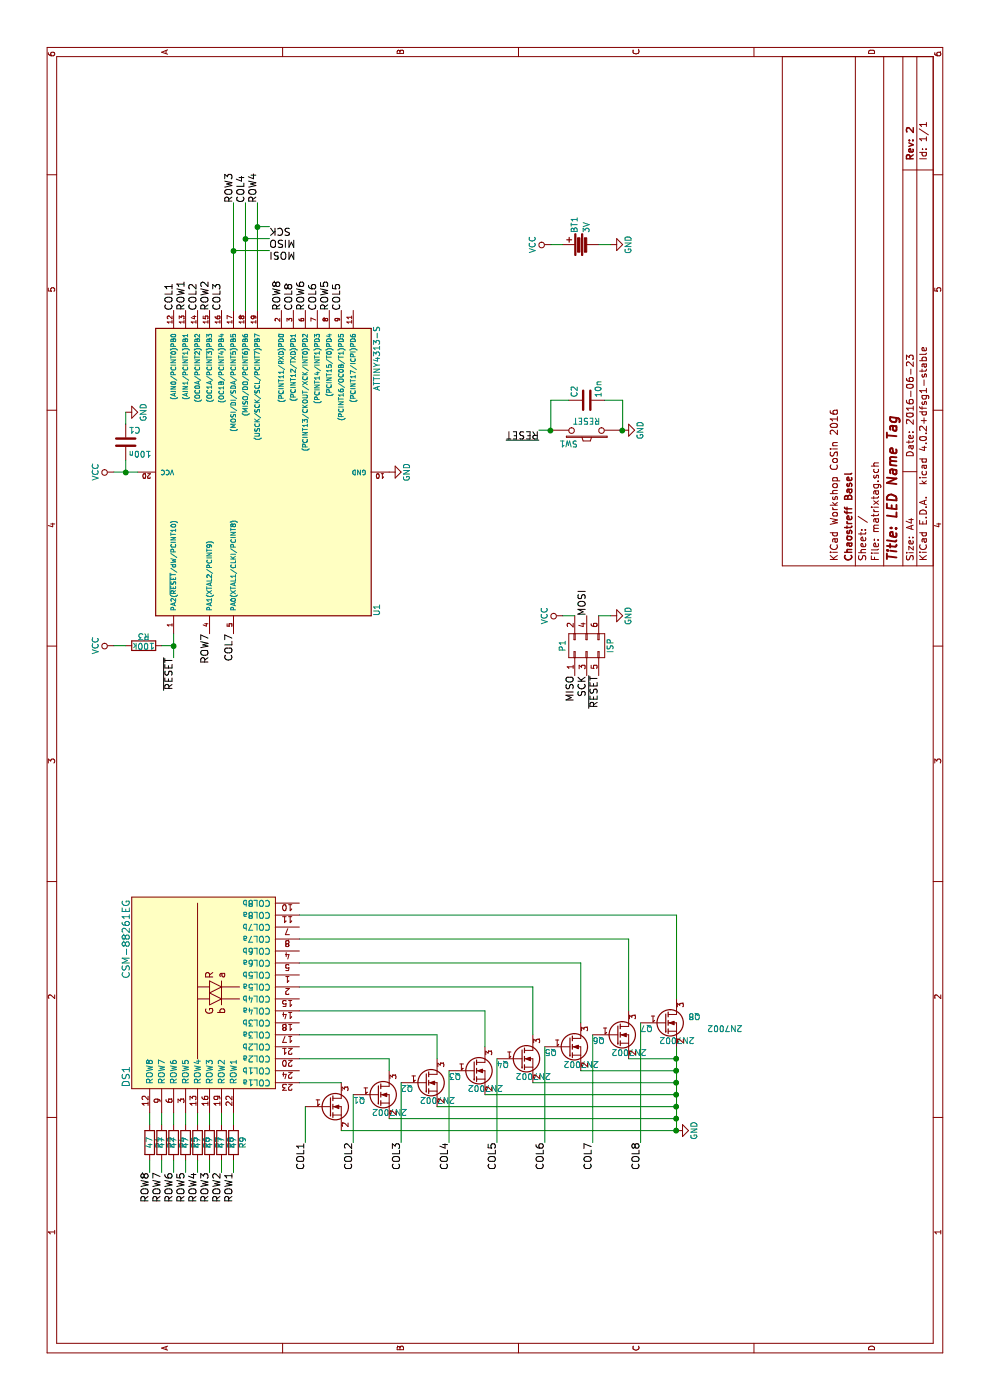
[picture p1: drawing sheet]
EESchema Schematic File Version 2
LIBS:power
LIBS:device
LIBS:transistors
LIBS:conn
LIBS:linear
LIBS:regul
LIBS:74xx
LIBS:cmos4000
LIBS:adc-dac
LIBS:memory
LIBS:xilinx
LIBS:microcontrollers
LIBS:dsp
LIBS:microchip
LIBS:analog_switches
LIBS:motorola
LIBS:texas
LIBS:intel
LIBS:audio
LIBS:interface
LIBS:digital-audio
LIBS:philips
LIBS:display
LIBS:cypress
LIBS:siliconi
LIBS:opto
LIBS:atmel
LIBS:contrib
LIBS:valves
LIBS:nametag
LIBS:matrixtag-cache
EELAYER 25 0
EELAYER END
$Descr A4 11693 8268
encoding utf-8
Sheet 1 1
Title "LED Name Tag"
Date "2016-06-23"
Rev "2"
Comp "Chaostreff Basel"
Comment1 "KiCad Workshop CoSin 2016"
Comment2 ""
Comment3 ""
Comment4 ""
$EndDescr
$Comp
L Q_NMOS_GSD Q1
U 1 1
P 2450 2750
F 0 "Q1" H 2750 2800 50  0000 R CNN
F 1 "2N7002" H 3100 2700 50  0000 R CNN
F 2 "TO_SOT_Packages_SMD:SOT-23_Handsoldering" H 2650 2850 50  0001 C CNN
F 3 "" H 2450 2750 50  0000 C CNN
	1    2450 2750
	0    1    1    0   
$EndComp
$Comp
L Battery BT1
U 1 1
P 9650 4850
F 0 "BT1" H 9750 4900 50  0000 L CNN
F 1 "3V" H 9750 4800 50  0000 L CNN
F 2 "nametag:CR2032" V 9650 4890 50  0001 C CNN
F 3 "" V 9650 4890 50  0000 C CNN
	1    9650 4850
	1    0    0    -1  
$EndComp
$Comp
L ATTINY4313-S U1
U 1 1
P 7750 2250
F 0 "U1" H 6600 1350 50  0000 C CNN
F 1 "ATTINY4313-S" H 8700 1350 50  0000 C CNN
F 2 "Housings_SOIC:SOIC-20_7.5x12.8mm_Pitch1.27mm" H 7750 2250 50  0001 C CIN
F 3 "" H 7750 2250 50  0000 C CNN
	1    7750 2250
	1    0    0    -1  
$EndComp
$Comp
L C C1
U 1 1
P 8000 1050
F 0 "C1" H 8025 1150 50  0000 L CNN
F 1 "100n" H 8025 950 50  0000 L CNN
F 2 "Capacitors_SMD:C_0805_HandSoldering" H 8038 900 50  0001 C CNN
F 3 "" H 8000 1050 50  0000 C CNN
	1    8000 1050
	0    1    1    0   
$EndComp
$Comp
L R R1
U 1 1
P 2150 1250
F 0 "R1" V 2230 1250 50  0000 C CNN
F 1 "47" V 2150 1250 50  0000 C CNN
F 2 "Resistors_SMD:R_0805_HandSoldering" V 2080 1250 50  0001 C CNN
F 3 "" H 2150 1250 50  0000 C CNN
	1    2150 1250
	0    1    1    0   
$EndComp
$Comp
L VCC #PWR01
U 1 1
P 7750 950
F 0 "#PWR01" H 7750 800 50  0001 C CNN
F 1 "VCC" H 7750 1100 50  0000 C CNN
F 2 "" H 7750 950 50  0000 C CNN
F 3 "" H 7750 950 50  0000 C CNN
	1    7750 950 
	1    0    0    -1  
$EndComp
$Comp
L GND #PWR02
U 1 1
P 7750 3250
F 0 "#PWR02" H 7750 3000 50  0001 C CNN
F 1 "GND" H 7750 3100 50  0000 C CNN
F 2 "" H 7750 3250 50  0000 C CNN
F 3 "" H 7750 3250 50  0000 C CNN
	1    7750 3250
	1    0    0    -1  
$EndComp
$Comp
L GND #PWR03
U 1 1
P 8250 1050
F 0 "#PWR03" H 8250 800 50  0001 C CNN
F 1 "GND" H 8250 900 50  0000 C CNN
F 2 "" H 8250 1050 50  0000 C CNN
F 3 "" H 8250 1050 50  0000 C CNN
	1    8250 1050
	1    0    0    -1  
$EndComp
$Comp
L VCC #PWR04
U 1 1
P 9650 4600
F 0 "#PWR04" H 9650 4450 50  0001 C CNN
F 1 "VCC" H 9650 4750 50  0000 C CNN
F 2 "" H 9650 4600 50  0000 C CNN
F 3 "" H 9650 4600 50  0000 C CNN
	1    9650 4600
	1    0    0    -1  
$EndComp
$Comp
L GND #PWR05
U 1 1
P 9650 5100
F 0 "#PWR05" H 9650 4850 50  0001 C CNN
F 1 "GND" H 9650 4950 50  0000 C CNN
F 2 "" H 9650 5100 50  0000 C CNN
F 3 "" H 9650 5100 50  0000 C CNN
	1    9650 5100
	1    0    0    -1  
$EndComp
Wire Wire Line
	9650 5100 9650 5000
Wire Wire Line
	9650 4700 9650 4600
Wire Wire Line
	8250 1050 8150 1050
Connection ~ 7750 1050
Wire Wire Line
	7750 950  7750 1150
Wire Wire Line
	7850 1050 7750 1050
$Comp
L CONN_02X03 P1
U 1 1
P 6300 4900
F 0 "P1" H 6300 5100 50  0000 C CNN
F 1 "ISP" H 6300 4700 50  0000 C CNN
F 2 "Pin_Headers:Pin_Header_Straight_2x03" H 6300 3700 50  0001 C CNN
F 3 "" H 6300 3700 50  0000 C CNN
	1    6300 4900
	1    0    0    -1  
$EndComp
Text Label 6550 4900 0    60   ~ 0
MOSI
Text Label 6050 4800 2    60   ~ 0
MISO
Text Label 6050 4900 2    60   ~ 0
SCK
Text Label 6050 5000 2    60   ~ 0
~RESET
Text Label 6200 1450 2    60   ~ 0
~RESET
$Comp
L R R3
U 1 1
P 6300 1200
F 0 "R3" V 6380 1200 50  0000 C CNN
F 1 "100k" V 6300 1200 50  0000 C CNN
F 2 "Resistors_SMD:R_0805_HandSoldering" V 6230 1200 50  0001 C CNN
F 3 "" H 6300 1200 50  0000 C CNN
	1    6300 1200
	1    0    0    -1  
$EndComp
Wire Wire Line
	6200 1450 6400 1450
Wire Wire Line
	6300 1350 6300 1450
Connection ~ 6300 1450
$Comp
L VCC #PWR06
U 1 1
P 6300 950
F 0 "#PWR06" H 6300 800 50  0001 C CNN
F 1 "VCC" H 6300 1100 50  0000 C CNN
F 2 "" H 6300 950 50  0000 C CNN
F 3 "" H 6300 950 50  0000 C CNN
	1    6300 950 
	1    0    0    -1  
$EndComp
Wire Wire Line
	6300 950  6300 1050
$Comp
L GND #PWR07
U 1 1
P 6550 5100
F 0 "#PWR07" H 6550 4850 50  0001 C CNN
F 1 "GND" H 6550 4950 50  0000 C CNN
F 2 "" H 6550 5100 50  0000 C CNN
F 3 "" H 6550 5100 50  0000 C CNN
	1    6550 5100
	1    0    0    -1  
$EndComp
Wire Wire Line
	6550 5100 6550 5000
Text Label 1900 1950 2    60   ~ 0
ROW1
Text Label 1900 1850 2    60   ~ 0
ROW2
Text Label 1900 1750 2    60   ~ 0
ROW3
Text Label 1900 1650 2    60   ~ 0
ROW4
Text Label 1900 1550 2    60   ~ 0
ROW5
Text Label 1900 1450 2    60   ~ 0
ROW6
Text Label 1900 1350 2    60   ~ 0
ROW7
Text Label 1900 1250 2    60   ~ 0
ROW8
Text Label 2150 2550 2    60   ~ 0
COL1
Text Label 2150 2950 2    60   ~ 0
COL2
Text Label 2150 3350 2    60   ~ 0
COL3
Text Label 2150 3750 2    60   ~ 0
COL4
Text Label 2150 4150 2    60   ~ 0
COL5
Text Label 2150 4550 2    60   ~ 0
COL6
Text Label 2150 4950 2    60   ~ 0
COL7
Text Label 2150 5350 2    60   ~ 0
COL8
$Comp
L Q_NMOS_GSD Q2
U 1 1
P 2550 3150
F 0 "Q2" H 2850 3200 50  0000 R CNN
F 1 "2N7002" H 3200 3100 50  0000 R CNN
F 2 "TO_SOT_Packages_SMD:SOT-23_Handsoldering" H 2750 3250 50  0001 C CNN
F 3 "" H 2550 3150 50  0000 C CNN
	1    2550 3150
	0    1    1    0   
$EndComp
$Comp
L Q_NMOS_GSD Q3
U 1 1
P 2650 3550
F 0 "Q3" H 2950 3600 50  0000 R CNN
F 1 "2N7002" H 3300 3500 50  0000 R CNN
F 2 "TO_SOT_Packages_SMD:SOT-23_Handsoldering" H 2850 3650 50  0001 C CNN
F 3 "" H 2650 3550 50  0000 C CNN
	1    2650 3550
	0    1    1    0   
$EndComp
$Comp
L Q_NMOS_GSD Q4
U 1 1
P 2750 3950
F 0 "Q4" H 3050 4000 50  0000 R CNN
F 1 "2N7002" H 3400 3900 50  0000 R CNN
F 2 "TO_SOT_Packages_SMD:SOT-23_Handsoldering" H 2950 4050 50  0001 C CNN
F 3 "" H 2750 3950 50  0000 C CNN
	1    2750 3950
	0    1    1    0   
$EndComp
Wire Wire Line
	2400 1250 2300 1250
Wire Wire Line
	2000 1250 1900 1250
$Comp
L R R2
U 1 1
P 2150 1350
F 0 "R2" V 2230 1350 50  0000 C CNN
F 1 "47" V 2150 1350 50  0000 C CNN
F 2 "Resistors_SMD:R_0805_HandSoldering" V 2080 1350 50  0001 C CNN
F 3 "" H 2150 1350 50  0000 C CNN
	1    2150 1350
	0    1    1    0   
$EndComp
Wire Wire Line
	2400 1350 2300 1350
Wire Wire Line
	2000 1350 1900 1350
$Comp
L R R4
U 1 1
P 2150 1450
F 0 "R4" V 2230 1450 50  0000 C CNN
F 1 "47" V 2150 1450 50  0000 C CNN
F 2 "Resistors_SMD:R_0805_HandSoldering" V 2080 1450 50  0001 C CNN
F 3 "" H 2150 1450 50  0000 C CNN
	1    2150 1450
	0    1    1    0   
$EndComp
Wire Wire Line
	2400 1450 2300 1450
Wire Wire Line
	2000 1450 1900 1450
$Comp
L R R5
U 1 1
P 2150 1550
F 0 "R5" V 2230 1550 50  0000 C CNN
F 1 "47" V 2150 1550 50  0000 C CNN
F 2 "Resistors_SMD:R_0805_HandSoldering" V 2080 1550 50  0001 C CNN
F 3 "" H 2150 1550 50  0000 C CNN
	1    2150 1550
	0    1    1    0   
$EndComp
Wire Wire Line
	2400 1550 2300 1550
Wire Wire Line
	2000 1550 1900 1550
$Comp
L R R6
U 1 1
P 2150 1650
F 0 "R6" V 2230 1650 50  0000 C CNN
F 1 "47" V 2150 1650 50  0000 C CNN
F 2 "Resistors_SMD:R_0805_HandSoldering" V 2080 1650 50  0001 C CNN
F 3 "" H 2150 1650 50  0000 C CNN
	1    2150 1650
	0    1    1    0   
$EndComp
Wire Wire Line
	2400 1650 2300 1650
Wire Wire Line
	2000 1650 1900 1650
$Comp
L R R7
U 1 1
P 2150 1750
F 0 "R7" V 2230 1750 50  0000 C CNN
F 1 "47" V 2150 1750 50  0000 C CNN
F 2 "Resistors_SMD:R_0805_HandSoldering" V 2080 1750 50  0001 C CNN
F 3 "" H 2150 1750 50  0000 C CNN
	1    2150 1750
	0    1    1    0   
$EndComp
Wire Wire Line
	2400 1750 2300 1750
Wire Wire Line
	2000 1750 1900 1750
$Comp
L R R8
U 1 1
P 2150 1850
F 0 "R8" V 2230 1850 50  0000 C CNN
F 1 "47" V 2150 1850 50  0000 C CNN
F 2 "Resistors_SMD:R_0805_HandSoldering" V 2080 1850 50  0001 C CNN
F 3 "" H 2150 1850 50  0000 C CNN
	1    2150 1850
	0    1    1    0   
$EndComp
Wire Wire Line
	2400 1850 2300 1850
Wire Wire Line
	2000 1850 1900 1850
$Comp
L R R9
U 1 1
P 2150 1950
F 0 "R9" V 2230 1950 50  0000 C CNN
F 1 "47" V 2150 1950 50  0000 C CNN
F 2 "Resistors_SMD:R_0805_HandSoldering" V 2080 1950 50  0001 C CNN
F 3 "" H 2150 1950 50  0000 C CNN
	1    2150 1950
	0    1    1    0   
$EndComp
Wire Wire Line
	2400 1950 2300 1950
Wire Wire Line
	2000 1950 1900 1950
$Comp
L Q_NMOS_GSD Q5
U 1 1
P 2850 4350
F 0 "Q5" H 3150 4400 50  0000 R CNN
F 1 "2N7002" H 3500 4300 50  0000 R CNN
F 2 "TO_SOT_Packages_SMD:SOT-23_Handsoldering" H 3050 4450 50  0001 C CNN
F 3 "" H 2850 4350 50  0000 C CNN
	1    2850 4350
	0    1    1    0   
$EndComp
$Comp
L Q_NMOS_GSD Q6
U 1 1
P 2950 4750
F 0 "Q6" H 3250 4800 50  0000 R CNN
F 1 "2N7002" H 3600 4700 50  0000 R CNN
F 2 "TO_SOT_Packages_SMD:SOT-23_Handsoldering" H 3150 4850 50  0001 C CNN
F 3 "" H 2950 4750 50  0000 C CNN
	1    2950 4750
	0    1    1    0   
$EndComp
$Comp
L Q_NMOS_GSD Q7
U 1 1
P 3050 5150
F 0 "Q7" H 3350 5200 50  0000 R CNN
F 1 "2N7002" H 3700 5100 50  0000 R CNN
F 2 "TO_SOT_Packages_SMD:SOT-23_Handsoldering" H 3250 5250 50  0001 C CNN
F 3 "" H 3050 5150 50  0000 C CNN
	1    3050 5150
	0    1    1    0   
$EndComp
$Comp
L Q_NMOS_GSD Q8
U 1 1
P 3150 5550
F 0 "Q8" H 3450 5600 50  0000 R CNN
F 1 "2N7002" H 3800 5500 50  0000 R CNN
F 2 "TO_SOT_Packages_SMD:SOT-23_Handsoldering" H 3350 5650 50  0001 C CNN
F 3 "" H 3150 5550 50  0000 C CNN
	1    3150 5550
	0    1    1    0   
$EndComp
Wire Wire Line
	2650 2500 2650 2850
Wire Wire Line
	2850 2500 2850 3250
Wire Wire Line
	3050 2500 3050 3650
Wire Wire Line
	3250 2500 3250 4050
Wire Wire Line
	3450 2500 3450 4450
Wire Wire Line
	3650 2500 3650 4850
Wire Wire Line
	3850 2500 3850 5250
Wire Wire Line
	4050 5650 4050 2500
Wire Wire Line
	2250 2850 2250 5650
Wire Wire Line
	2250 5650 2950 5650
Wire Wire Line
	2850 5250 2850 5650
Connection ~ 2850 5650
Wire Wire Line
	2750 4850 2750 5650
Connection ~ 2750 5650
Wire Wire Line
	2650 4450 2650 5650
Connection ~ 2650 5650
Wire Wire Line
	2550 4050 2550 5650
Connection ~ 2550 5650
Wire Wire Line
	2450 3650 2450 5650
Connection ~ 2450 5650
Wire Wire Line
	2350 3250 2350 5650
Connection ~ 2350 5650
$Comp
L GND #PWR08
U 1 1
P 2250 5650
F 0 "#PWR08" H 2250 5400 50  0001 C CNN
F 1 "GND" H 2250 5500 50  0000 C CNN
F 2 "" H 2250 5650 50  0000 C CNN
F 3 "" H 2250 5650 50  0000 C CNN
	1    2250 5650
	1    0    0    -1  
$EndComp
Connection ~ 2250 5650
Wire Wire Line
	3150 5350 2150 5350
Wire Wire Line
	3050 4950 2150 4950
Wire Wire Line
	2950 4550 2150 4550
Wire Wire Line
	2850 4150 2150 4150
Wire Wire Line
	2750 3750 2150 3750
Wire Wire Line
	2650 3350 2150 3350
Wire Wire Line
	2550 2950 2150 2950
Wire Wire Line
	2450 2550 2150 2550
Text Label 9100 1450 0    60   ~ 0
COL1
Text Label 9100 1650 0    60   ~ 0
COL2
Text Label 9100 1850 0    60   ~ 0
COL3
Text Label 10000 2050 0    60   ~ 0
COL4
Text Label 9100 2850 0    60   ~ 0
COL5
Text Label 9100 2650 0    60   ~ 0
COL6
Text Label 6400 1950 2    60   ~ 0
COL7
Text Label 9100 2450 0    60   ~ 0
COL8
Text Label 9100 1550 0    60   ~ 0
ROW1
Text Label 9100 1750 0    60   ~ 0
ROW2
Text Label 10000 1950 0    60   ~ 0
ROW3
Text Label 10000 2150 0    60   ~ 0
ROW4
Text Label 9100 2750 0    60   ~ 0
ROW5
Text Label 9100 2550 0    60   ~ 0
ROW6
Text Label 6400 1750 2    60   ~ 0
ROW7
Text Label 9100 2350 0    60   ~ 0
ROW8
Text Label 9700 2250 3    60   ~ 0
MISO
Text Label 9600 2250 3    60   ~ 0
MOSI
Text Label 9800 2250 3    60   ~ 0
SCK
Wire Wire Line
	9100 1950 10000 1950
Wire Wire Line
	9100 2050 10000 2050
Wire Wire Line
	9100 2150 10000 2150
Wire Wire Line
	9600 2250 9600 1950
Connection ~ 9600 1950
Wire Wire Line
	9700 2250 9700 2050
Connection ~ 9700 2050
Wire Wire Line
	9800 2250 9800 2150
Connection ~ 9800 2150
$Comp
L SW_PUSH SW1
U 1 1
P 8100 4900
F 0 "SW1" H 8250 5010 50  0000 C CNN
F 1 "RESET" H 8100 4820 50  0000 C CNN
F 2 "Buttons_Switches_ThroughHole:SW_PUSH_SMALL" H 8100 4900 50  0001 C CNN
F 3 "" H 8100 4900 50  0000 C CNN
	1    8100 4900
	0    -1   -1   0   
$EndComp
$Comp
L C C2
U 1 1
P 8350 4900
F 0 "C2" H 8375 5000 50  0000 L CNN
F 1 "10n" H 8375 4800 50  0000 L CNN
F 2 "Capacitors_SMD:C_0805_HandSoldering" H 8388 4750 50  0001 C CNN
F 3 "" H 8350 4900 50  0000 C CNN
	1    8350 4900
	1    0    0    -1  
$EndComp
$Comp
L GND #PWR09
U 1 1
P 8100 5200
F 0 "#PWR09" H 8100 4950 50  0001 C CNN
F 1 "GND" H 8100 5050 50  0000 C CNN
F 2 "" H 8100 5200 50  0000 C CNN
F 3 "" H 8100 5200 50  0000 C CNN
	1    8100 5200
	1    0    0    -1  
$EndComp
Text Label 8100 4500 1    60   ~ 0
~RESET
Wire Wire Line
	8100 4600 8350 4600
Wire Wire Line
	8350 4600 8350 4750
Wire Wire Line
	8100 4500 8100 4600
Connection ~ 8100 4600
Connection ~ 8100 5200
Wire Wire Line
	8100 5200 8350 5200
Wire Wire Line
	8350 5200 8350 5050
$Comp
L VCC #PWR010
U 1 1
P 6550 4700
F 0 "#PWR010" H 6550 4550 50  0001 C CNN
F 1 "VCC" H 6550 4850 50  0000 C CNN
F 2 "" H 6550 4700 50  0000 C CNN
F 3 "" H 6550 4700 50  0000 C CNN
	1    6550 4700
	1    0    0    -1  
$EndComp
Wire Wire Line
	6550 4700 6550 4800
$Comp
L CSM-88261EG DS1
U 1 1
P 3400 1700
F 0 "DS1" H 2700 1050 60  0000 C CNN
F 1 "CSM-88261EG" H 3850 1050 60  0000 C CNN
F 2 "nametag:CSM-88261" H 4850 2000 60  0001 C CNN
F 3 "" H 4850 2000 60  0000 C CNN
	1    3400 1700
	1    0    0    1   
$EndComp
Wire Wire Line
	2850 3250 2750 3250
Wire Wire Line
	3050 3650 2850 3650
Wire Wire Line
	3250 4050 2950 4050
Wire Wire Line
	3450 4450 3050 4450
Wire Wire Line
	3650 4850 3150 4850
Wire Wire Line
	3850 5250 3250 5250
Wire Wire Line
	3350 5650 4050 5650
$EndSCHEMATC
